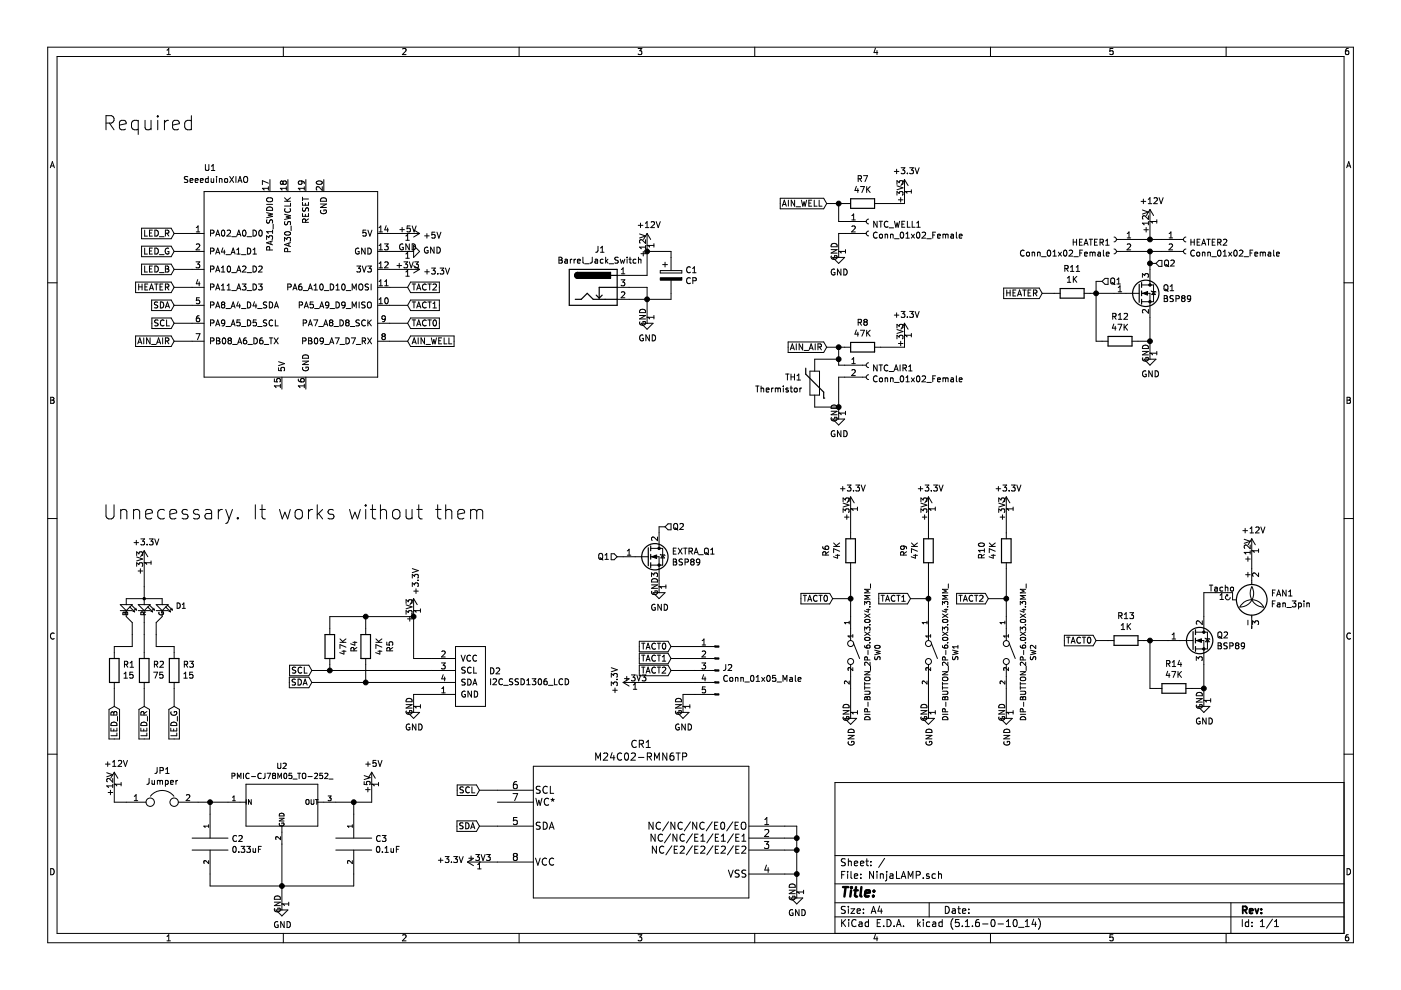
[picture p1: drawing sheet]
EESchema Schematic File Version 4
EELAYER 30 0
EELAYER END
$Descr A4 11693 8268
encoding utf-8
Sheet 1 1
Title ""
Date ""
Rev ""
Comp ""
Comment1 ""
Comment2 ""
Comment3 ""
Comment4 ""
$EndDescr
$Comp
L Connector:Conn_01x02_Female NTC_WELL1
U 1 1
P 7250 1850
F 0 "NTC_WELL1" H 7278 1826 50  0000 L CNN
F 1 "Conn_01x02_Female" H 7278 1735 50  0000 L CNN
F 2 "Pin_Headers:Pin_Header_Straight_1x02_Pitch2.54mm" H 7250 1850 50  0001 C CNN
F 3 "~" H 7250 1850 50  0001 C CNN
	1    7250 1850
	1    0    0    -1  
$EndComp
$Comp
L Device:R R7
U 1 1
P 7200 1700
F 0 "R7" V 6993 1700 50  0000 C CNN
F 1 "47K" V 7084 1700 50  0000 C CNN
F 2 "Resistors_SMD:R_0603_HandSoldering" V 7130 1700 50  0001 C CNN
F 3 "~" H 7200 1700 50  0001 C CNN
	1    7200 1700
	0    1    1    0   
$EndComp
Text GLabel 6900 1700 0    50   Input ~ 0
AIN_WELL
$Comp
L power:GND #PWR011
U 1 1
P 7000 2100
F 0 "#PWR011" H 7000 1850 50  0001 C CNN
F 1 "GND" H 7005 1927 50  0000 C CNN
F 2 "" H 7000 2100 50  0001 C CNN
F 3 "" H 7000 2100 50  0001 C CNN
	1    7000 2100
	1    0    0    -1  
$EndComp
Wire Wire Line
	7050 1950 7000 1950
Wire Wire Line
	7000 1950 7000 2100
Wire Wire Line
	7050 1700 7000 1700
Wire Wire Line
	7050 1850 7000 1850
Wire Wire Line
	7000 1850 7000 1700
Connection ~ 7000 1700
Wire Wire Line
	7000 1700 6900 1700
$Comp
L power:+3.3V #PWR015
U 1 1
P 7550 1600
F 0 "#PWR015" H 7550 1450 50  0001 C CNN
F 1 "+3.3V" H 7565 1773 50  0000 C CNN
F 2 "" H 7550 1600 50  0001 C CNN
F 3 "" H 7550 1600 50  0001 C CNN
	1    7550 1600
	1    0    0    -1  
$EndComp
$Comp
L Connector:Conn_01x02_Female NTC_AIR1
U 1 1
P 7250 3050
F 0 "NTC_AIR1" H 7278 3026 50  0000 L CNN
F 1 "Conn_01x02_Female" H 7278 2935 50  0000 L CNN
F 2 "Pin_Headers:Pin_Header_Straight_1x02_Pitch2.54mm" H 7250 3050 50  0001 C CNN
F 3 "~" H 7250 3050 50  0001 C CNN
	1    7250 3050
	1    0    0    -1  
$EndComp
$Comp
L Device:R R8
U 1 1
P 7200 2900
F 0 "R8" V 6993 2900 50  0000 C CNN
F 1 "47K" V 7084 2900 50  0000 C CNN
F 2 "Resistors_SMD:R_0603_HandSoldering" V 7130 2900 50  0001 C CNN
F 3 "~" H 7200 2900 50  0001 C CNN
	1    7200 2900
	0    1    1    0   
$EndComp
Text GLabel 6900 2900 0    50   Input ~ 0
AIN_AIR
$Comp
L power:GND #PWR012
U 1 1
P 7000 3450
F 0 "#PWR012" H 7000 3200 50  0001 C CNN
F 1 "GND" H 7005 3277 50  0000 C CNN
F 2 "" H 7000 3450 50  0001 C CNN
F 3 "" H 7000 3450 50  0001 C CNN
	1    7000 3450
	1    0    0    -1  
$EndComp
Wire Wire Line
	7050 3150 7000 3150
Wire Wire Line
	7050 2900 7000 2900
Wire Wire Line
	7050 3050 7000 3050
Wire Wire Line
	7000 3050 7000 3000
Connection ~ 7000 2900
Wire Wire Line
	7000 2900 6900 2900
$Comp
L power:+3.3V #PWR016
U 1 1
P 7550 2800
F 0 "#PWR016" H 7550 2650 50  0001 C CNN
F 1 "+3.3V" H 7565 2973 50  0000 C CNN
F 2 "" H 7550 2800 50  0001 C CNN
F 3 "" H 7550 2800 50  0001 C CNN
	1    7550 2800
	1    0    0    -1  
$EndComp
$Comp
L Connector:Conn_01x02_Female HEATER2
U 1 1
P 9900 2000
F 0 "HEATER2" H 9928 1976 50  0000 L CNN
F 1 "Conn_01x02_Female" H 9928 1885 50  0000 L CNN
F 2 "Pin_Headers:Pin_Header_Straight_1x02_Pitch2.54mm" H 9900 2000 50  0001 C CNN
F 3 "~" H 9900 2000 50  0001 C CNN
	1    9900 2000
	1    0    0    -1  
$EndComp
$Comp
L power:+12V #PWR021
U 1 1
P 9600 1850
F 0 "#PWR021" H 9600 1700 50  0001 C CNN
F 1 "+12V" H 9615 2023 50  0000 C CNN
F 2 "" H 9600 1850 50  0001 C CNN
F 3 "" H 9600 1850 50  0001 C CNN
	1    9600 1850
	1    0    0    -1  
$EndComp
$Comp
L Transistor_FET:BSN20 Q1
U 1 1
P 9500 2450
F 0 "Q1" H 9705 2496 50  0000 L CNN
F 1 "BSP89" H 9705 2405 50  0000 L CNN
F 2 "Ninja-qPCR:SOT95P240X112-3N" H 9700 2375 50  0001 L CIN
F 3 "https://www.infineon.com/dgdl/Infineon-BSP89-DS-v02_02-en.pdf?fileId=db3a30433b47825b013b4b8a07f90d55" H 9500 2450 50  0001 L CNN
	1    9500 2450
	1    0    0    -1  
$EndComp
$Comp
L Device:R R11
U 1 1
P 8950 2450
F 0 "R11" V 8743 2450 50  0000 C CNN
F 1 "1K" V 8834 2450 50  0000 C CNN
F 2 "Resistors_SMD:R_0603_HandSoldering" V 8880 2450 50  0001 C CNN
F 3 "~" H 8950 2450 50  0001 C CNN
	1    8950 2450
	0    1    1    0   
$EndComp
$Comp
L Device:R R12
U 1 1
P 9350 2850
F 0 "R12" V 9143 2850 50  0000 C CNN
F 1 "47K" V 9234 2850 50  0000 C CNN
F 2 "Resistors_SMD:R_0603_HandSoldering" V 9280 2850 50  0001 C CNN
F 3 "~" H 9350 2850 50  0001 C CNN
	1    9350 2850
	0    1    1    0   
$EndComp
$Comp
L Ninja-qPCR:SeeeduinoXIAO U1
U 1 1
P 2450 2400
F 0 "U1" H 1750 3400 50  0000 C CNN
F 1 "SeeeduinoXIAO" H 1800 3300 50  0000 C CNN
F 2 "Ninja-qPCR:SeeeduinoXIAO-MOUDLE14P-2.54-21X17.8MM" H 2100 2600 50  0001 C CNN
F 3 "" H 2100 2600 50  0001 C CNN
	1    2450 2400
	1    0    0    -1  
$EndComp
Wire Wire Line
	9700 2000 9600 2000
Wire Wire Line
	9600 2000 9600 1850
Wire Wire Line
	9700 2100 9600 2100
Wire Wire Line
	9300 2450 9150 2450
Wire Wire Line
	9500 2850 9600 2850
Wire Wire Line
	9200 2850 9150 2850
Connection ~ 9150 2450
Wire Wire Line
	9150 2450 9100 2450
$Comp
L power:GND #PWR022
U 1 1
P 9600 2950
F 0 "#PWR022" H 9600 2700 50  0001 C CNN
F 1 "GND" H 9605 2777 50  0000 C CNN
F 2 "" H 9600 2950 50  0001 C CNN
F 3 "" H 9600 2950 50  0001 C CNN
	1    9600 2950
	1    0    0    -1  
$EndComp
Wire Wire Line
	9600 2850 9600 2950
Connection ~ 9600 2850
Text GLabel 8700 2450 0    50   Input ~ 0
HEATER
Wire Wire Line
	8700 2450 8800 2450
Wire Wire Line
	7550 1700 7550 1600
Wire Wire Line
	7350 1700 7550 1700
Wire Wire Line
	7550 2900 7550 2800
Wire Wire Line
	7350 2900 7550 2900
$Comp
L Device:R R1
U 1 1
P 950 5600
F 0 "R1" H 880 5554 50  0000 R CNN
F 1 "15" H 880 5645 50  0000 R CNN
F 2 "Resistors_SMD:R_0603_HandSoldering" V 880 5600 50  0001 C CNN
F 3 "~" H 950 5600 50  0001 C CNN
	1    950  5600
	-1   0    0    1   
$EndComp
Wire Wire Line
	1200 5300 1200 5450
$Comp
L power:+12V #PWR024
U 1 1
P 10450 4600
F 0 "#PWR024" H 10450 4450 50  0001 C CNN
F 1 "+12V" H 10465 4773 50  0000 C CNN
F 2 "" H 10450 4600 50  0001 C CNN
F 3 "" H 10450 4600 50  0001 C CNN
	1    10450 4600
	1    0    0    -1  
$EndComp
$Comp
L Transistor_FET:BSP89 Q2
U 1 1
P 9950 5350
F 0 "Q2" H 10155 5396 50  0000 L CNN
F 1 "BSP89" H 10155 5305 50  0000 L CNN
F 2 "Ninja-qPCR:SOT95P240X112-3N" H 10150 5275 50  0001 L CIN
F 3 "https://www.infineon.com/dgdl/Infineon-BSP89-DS-v02_02-en.pdf?fileId=db3a30433b47825b013b4b8a07f90d55" H 9950 5350 50  0001 L CNN
	1    9950 5350
	1    0    0    -1  
$EndComp
$Comp
L Device:R R13
U 1 1
P 9400 5350
F 0 "R13" V 9193 5350 50  0000 C CNN
F 1 "1K" V 9284 5350 50  0000 C CNN
F 2 "Resistors_SMD:R_0603_HandSoldering" V 9330 5350 50  0001 C CNN
F 3 "~" H 9400 5350 50  0001 C CNN
	1    9400 5350
	0    1    1    0   
$EndComp
$Comp
L Device:R R14
U 1 1
P 9800 5750
F 0 "R14" V 9593 5750 50  0000 C CNN
F 1 "47K" V 9684 5750 50  0000 C CNN
F 2 "Resistors_SMD:R_0603_HandSoldering" V 9730 5750 50  0001 C CNN
F 3 "~" H 9800 5750 50  0001 C CNN
	1    9800 5750
	0    1    1    0   
$EndComp
Wire Wire Line
	10450 4750 10450 4600
Wire Wire Line
	9750 5350 9600 5350
Wire Wire Line
	9950 5750 10050 5750
Wire Wire Line
	10050 5750 10050 5550
Wire Wire Line
	9650 5750 9600 5750
Wire Wire Line
	9600 5750 9600 5350
Connection ~ 9600 5350
Wire Wire Line
	9600 5350 9550 5350
$Comp
L power:GND #PWR023
U 1 1
P 10050 5850
F 0 "#PWR023" H 10050 5600 50  0001 C CNN
F 1 "GND" H 10055 5677 50  0000 C CNN
F 2 "" H 10050 5850 50  0001 C CNN
F 3 "" H 10050 5850 50  0001 C CNN
	1    10050 5850
	1    0    0    -1  
$EndComp
Wire Wire Line
	10050 5750 10050 5850
Connection ~ 10050 5750
Text GLabel 9150 5350 0    50   Input ~ 0
TACT0
Wire Wire Line
	9150 5350 9250 5350
$Comp
L Motor:Fan_3pin FAN1
U 1 1
P 10450 4950
F 0 "FAN1" H 10608 4946 50  0000 L CNN
F 1 "Fan_3pin" H 10608 4855 50  0000 L CNN
F 2 "Connectors_Molex:Molex_KK-6410-03_03x2.54mm_Straight" H 10450 4860 50  0001 C CNN
F 3 "http://www.hardwarecanucks.com/forum/attachments/new-builds/16287d1330775095-help-chassis-power-fan-connectors-motherboard-asus_p8z68.jpg" H 10450 4860 50  0001 C CNN
	1    10450 4950
	1    0    0    -1  
$EndComp
$Comp
L power:+3.3V #PWR03
U 1 1
P 3400 2250
F 0 "#PWR03" H 3400 2100 50  0001 C CNN
F 1 "+3.3V" V 3415 2378 50  0000 L CNN
F 2 "" H 3400 2250 50  0001 C CNN
F 3 "" H 3400 2250 50  0001 C CNN
	1    3400 2250
	0    1    1    0   
$EndComp
Wire Wire Line
	3250 2250 3400 2250
$Comp
L power:GND #PWR02
U 1 1
P 3400 2100
F 0 "#PWR02" H 3400 1850 50  0001 C CNN
F 1 "GND" V 3405 1972 50  0000 R CNN
F 2 "" H 3400 2100 50  0001 C CNN
F 3 "" H 3400 2100 50  0001 C CNN
	1    3400 2100
	0    -1   -1   0   
$EndComp
Wire Wire Line
	3250 2100 3400 2100
$Comp
L Device:R R2
U 1 1
P 1200 5600
F 0 "R2" H 1130 5554 50  0000 R CNN
F 1 "75" H 1130 5645 50  0000 R CNN
F 2 "Resistors_SMD:R_0603_HandSoldering" V 1130 5600 50  0001 C CNN
F 3 "~" H 1200 5600 50  0001 C CNN
	1    1200 5600
	-1   0    0    1   
$EndComp
$Comp
L Device:R R3
U 1 1
P 1450 5600
F 0 "R3" H 1380 5554 50  0000 R CNN
F 1 "15" H 1380 5645 50  0000 R CNN
F 2 "Resistors_SMD:R_0603_HandSoldering" V 1380 5600 50  0001 C CNN
F 3 "~" H 1450 5600 50  0001 C CNN
	1    1450 5600
	-1   0    0    1   
$EndComp
Wire Wire Line
	1450 5450 1450 5400
Wire Wire Line
	1450 5400 1300 5400
Wire Wire Line
	1300 5400 1300 5300
Wire Wire Line
	950  5450 950  5400
Wire Wire Line
	950  5400 1100 5400
Wire Wire Line
	1100 5400 1100 5300
$Comp
L power:+3.3V #PWR01
U 1 1
P 1200 4700
F 0 "#PWR01" H 1200 4550 50  0001 C CNN
F 1 "+3.3V" H 1215 4873 50  0000 C CNN
F 2 "" H 1200 4700 50  0001 C CNN
F 3 "" H 1200 4700 50  0001 C CNN
	1    1200 4700
	1    0    0    -1  
$EndComp
Wire Wire Line
	1200 4700 1200 4900
Text GLabel 1200 5900 3    50   Input ~ 0
LED_R
Text GLabel 950  5900 3    50   Input ~ 0
LED_B
Text GLabel 1450 5900 3    50   Input ~ 0
LED_G
Wire Wire Line
	1450 5750 1450 5900
Wire Wire Line
	1200 5750 1200 5900
Wire Wire Line
	950  5750 950  5900
Text GLabel 1450 1950 0    50   Input ~ 0
LED_R
Text GLabel 1450 2100 0    50   Input ~ 0
LED_G
Text GLabel 1450 2250 0    50   Input ~ 0
LED_B
Text GLabel 1450 2400 0    50   Input ~ 0
HEATER
Text GLabel 1450 2550 0    50   Input ~ 0
SDA
Text GLabel 1450 2700 0    50   Input ~ 0
SCL
Text GLabel 1450 2850 0    50   Input ~ 0
AIN_AIR
Text GLabel 3400 2850 2    50   Input ~ 0
AIN_WELL
Text GLabel 3400 2700 2    50   Input ~ 0
TACT0
Text GLabel 3400 2400 2    50   Input ~ 0
TACT2
Wire Wire Line
	3400 2400 3250 2400
Wire Wire Line
	3400 2550 3250 2550
Wire Wire Line
	3400 2700 3250 2700
Wire Wire Line
	3400 2850 3250 2850
Wire Wire Line
	1450 2850 1600 2850
Wire Wire Line
	1450 2700 1600 2700
Wire Wire Line
	1450 2550 1600 2550
Wire Wire Line
	1450 2400 1600 2400
Wire Wire Line
	1450 2250 1600 2250
Wire Wire Line
	1450 2100 1600 2100
Wire Wire Line
	1450 1950 1600 1950
$Comp
L Ninja-qPCR:I2C_SSD1306_LCD D2
U 1 1
P 3800 5500
F 0 "D2" H 4078 5396 50  0000 L CNN
F 1 "I2C_SSD1306_LCD" H 4078 5305 50  0000 L CNN
F 2 "Ninja-qPCR:I2C_SSD1306_LCD" H 3800 5500 50  0001 C CNN
F 3 "" H 3800 5500 50  0001 C CNN
	1    3800 5500
	1    0    0    -1  
$EndComp
$Comp
L power:+3.3V #PWR04
U 1 1
P 3450 5100
F 0 "#PWR04" H 3450 4950 50  0001 C CNN
F 1 "+3.3V" V 3465 5228 50  0000 L CNN
F 2 "" H 3450 5100 50  0001 C CNN
F 3 "" H 3450 5100 50  0001 C CNN
	1    3450 5100
	1    0    0    -1  
$EndComp
$Comp
L power:GND #PWR05
U 1 1
P 3450 5900
F 0 "#PWR05" H 3450 5650 50  0001 C CNN
F 1 "GND" H 3455 5727 50  0000 C CNN
F 2 "" H 3450 5900 50  0001 C CNN
F 3 "" H 3450 5900 50  0001 C CNN
	1    3450 5900
	1    0    0    -1  
$EndComp
Wire Wire Line
	3600 5500 3450 5500
Wire Wire Line
	3600 5800 3450 5800
Wire Wire Line
	3450 5800 3450 5900
$Comp
L Device:R R5
U 1 1
P 3050 5400
F 0 "R5" V 2843 5400 50  0000 C CNN
F 1 "47K" V 2934 5400 50  0000 C CNN
F 2 "Resistors_SMD:R_0603_HandSoldering" V 2980 5400 50  0001 C CNN
F 3 "~" H 3050 5400 50  0001 C CNN
	1    3050 5400
	-1   0    0    1   
$EndComp
$Comp
L Device:R R4
U 1 1
P 2750 5400
F 0 "R4" V 2543 5400 50  0000 C CNN
F 1 "47K" V 2634 5400 50  0000 C CNN
F 2 "Resistors_SMD:R_0603_HandSoldering" V 2680 5400 50  0001 C CNN
F 3 "~" H 2750 5400 50  0001 C CNN
	1    2750 5400
	-1   0    0    1   
$EndComp
Text GLabel 2600 5600 0    50   Input ~ 0
SCL
Text GLabel 2600 5700 0    50   Input ~ 0
SDA
Wire Wire Line
	3600 5700 3050 5700
Wire Wire Line
	3600 5600 2750 5600
Wire Wire Line
	2750 5550 2750 5600
Connection ~ 2750 5600
Wire Wire Line
	2750 5600 2600 5600
Wire Wire Line
	3050 5550 3050 5700
Connection ~ 3050 5700
Wire Wire Line
	3050 5700 2600 5700
Wire Wire Line
	3450 5100 3450 5150
Wire Wire Line
	2750 5250 2750 5150
Wire Wire Line
	2750 5150 3050 5150
Connection ~ 3450 5150
Wire Wire Line
	3450 5150 3450 5500
Wire Wire Line
	3050 5250 3050 5150
Connection ~ 3050 5150
Wire Wire Line
	3050 5150 3450 5150
$Comp
L Connector:Conn_01x02_Female HEATER1
U 1 1
P 9300 2000
F 0 "HEATER1" H 9328 1976 50  0000 L CNN
F 1 "Conn_01x02_Female" H 9328 1885 50  0000 L CNN
F 2 "Pin_Headers:Pin_Header_Straight_1x02_Pitch2.54mm" H 9300 2000 50  0001 C CNN
F 3 "~" H 9300 2000 50  0001 C CNN
	1    9300 2000
	-1   0    0    -1  
$EndComp
Wire Wire Line
	9600 2000 9500 2000
Connection ~ 9600 2000
Wire Wire Line
	9600 2100 9500 2100
Connection ~ 9600 2100
$Comp
L Transistor_FET:BSP89 EXTRA_Q1
U 1 1
P 5400 4650
F 0 "EXTRA_Q1" H 5605 4696 50  0000 L CNN
F 1 "BSP89" H 5605 4605 50  0000 L CNN
F 2 "TO_SOT_Packages_THT:TO-220-3_Vertical" H 5600 4575 50  0001 L CIN
F 3 "https://www.infineon.com/dgdl/Infineon-BSP89-DS-v02_02-en.pdf?fileId=db3a30433b47825b013b4b8a07f90d55" H 5400 4650 50  0001 L CNN
	1    5400 4650
	1    0    0    -1  
$EndComp
Wire Wire Line
	9150 2850 9150 2450
Wire Wire Line
	9600 2100 9600 2200
Text HLabel 9650 2200 2    50   Input ~ 0
Q2
Text HLabel 9200 2350 2    50   Input ~ 0
Q1
Wire Wire Line
	9200 2350 9150 2350
Wire Wire Line
	9150 2350 9150 2450
Wire Wire Line
	9650 2200 9600 2200
Connection ~ 9600 2200
Wire Wire Line
	9600 2200 9600 2250
Text HLabel 5550 4400 2    50   Input ~ 0
Q2
Text HLabel 5150 4650 0    50   Input ~ 0
Q1
Wire Wire Line
	5550 4400 5500 4400
Wire Wire Line
	5500 4400 5500 4450
Wire Wire Line
	5500 4900 5500 4850
Wire Wire Line
	5150 4650 5200 4650
$Comp
L Connector:Conn_01x05_Male J2
U 1 1
P 6000 5600
F 0 "J2" H 5972 5624 50  0000 R CNN
F 1 "Conn_01x05_Male" H 5972 5533 50  0000 R CNN
F 2 "Pin_Headers:Pin_Header_Straight_1x05_Pitch1.27mm" H 6000 5600 50  0001 C CNN
F 3 "~" H 6000 5600 50  0001 C CNN
	1    6000 5600
	-1   0    0    -1  
$EndComp
$Comp
L power:+3.3V #PWR06
U 1 1
P 5300 5700
F 0 "#PWR06" H 5300 5550 50  0001 C CNN
F 1 "+3.3V" H 5315 5873 50  0000 C CNN
F 2 "" H 5300 5700 50  0001 C CNN
F 3 "" H 5300 5700 50  0001 C CNN
	1    5300 5700
	0    -1   -1   0   
$EndComp
$Comp
L power:GND #PWR010
U 1 1
P 5700 5900
F 0 "#PWR010" H 5700 5650 50  0001 C CNN
F 1 "GND" H 5705 5727 50  0000 C CNN
F 2 "" H 5700 5900 50  0001 C CNN
F 3 "" H 5700 5900 50  0001 C CNN
	1    5700 5900
	1    0    0    -1  
$EndComp
Wire Wire Line
	5800 5800 5700 5800
Wire Wire Line
	5700 5800 5700 5900
Text GLabel 5600 5400 0    50   Input ~ 0
TACT0
Text GLabel 5600 5500 0    50   Input ~ 0
TACT1
Text GLabel 5600 5600 0    50   Input ~ 0
TACT2
$Comp
L Device:R R9
U 1 1
P 7750 4600
F 0 "R9" V 7543 4600 50  0000 C CNN
F 1 "47K" V 7634 4600 50  0000 C CNN
F 2 "Resistors_SMD:R_0603_HandSoldering" V 7680 4600 50  0001 C CNN
F 3 "~" H 7750 4600 50  0001 C CNN
	1    7750 4600
	1    0    0    -1  
$EndComp
Text GLabel 3400 2550 2    50   Input ~ 0
TACT1
Wire Wire Line
	5800 5700 5300 5700
Wire Wire Line
	5800 5600 5600 5600
Wire Wire Line
	5800 5500 5600 5500
Wire Wire Line
	5800 5400 5600 5400
Wire Wire Line
	10150 4950 10050 4950
Wire Wire Line
	10050 4950 10050 5150
Wire Wire Line
	9600 2650 9600 2850
$Comp
L power:GND #PWR09
U 1 1
P 5500 4900
F 0 "#PWR09" H 5500 4650 50  0001 C CNN
F 1 "GND" H 5505 4727 50  0000 C CNN
F 2 "" H 5500 4900 50  0001 C CNN
F 3 "" H 5500 4900 50  0001 C CNN
	1    5500 4900
	1    0    0    -1  
$EndComp
$Comp
L Ninja-qPCR:DIP-LED-RGB-COMMON-ANODE_4P-D8MM_ D1
U 1 1
P 1200 5100
F 0 "D1" V 1158 5362 45  0000 L CNN
F 1 "DIP-LED-RGB-COMMON-ANODE_4P-D8MM_" V 1242 5362 45  0001 L CNN
F 2 "OPL_Optoelectronics:LED4-2.0-D8.0MM" H 1200 5100 50  0001 C CNN
F 3 "" H 1200 5100 50  0001 C CNN
F 4 "CZXR-80RGB03-A" H 1230 5250 20  0001 C CNN "MPN"
F 5 "304090065" H 1230 5250 20  0001 C CNN "SKU"
	1    1200 5100
	0    1    1    0   
$EndComp
Wire Wire Line
	7000 3000 6800 3000
Connection ~ 7000 3000
Wire Wire Line
	7000 3000 7000 2900
Wire Wire Line
	7000 3150 7000 3400
Wire Wire Line
	6800 3400 7000 3400
Connection ~ 7000 3400
Wire Wire Line
	7000 3400 7000 3450
$Comp
L Device:Thermistor TH1
U 1 1
P 6800 3200
F 0 "TH1" H 6550 3250 50  0000 L CNN
F 1 "Thermistor" H 6300 3150 50  0000 L CNN
F 2 "Resistors_SMD:R_0603_HandSoldering" H 6800 3200 50  0001 C CNN
F 3 "~" H 6800 3200 50  0001 C CNN
	1    6800 3200
	1    0    0    -1  
$EndComp
$Comp
L power:GND #PWR018
U 1 1
P 7750 5950
F 0 "#PWR018" H 7750 5700 50  0001 C CNN
F 1 "GND" V 7755 5822 50  0000 R CNN
F 2 "" H 7750 5950 50  0001 C CNN
F 3 "" H 7750 5950 50  0001 C CNN
	1    7750 5950
	1    0    0    -1  
$EndComp
$Comp
L power:+3.3V #PWR017
U 1 1
P 7750 4250
F 0 "#PWR017" H 7750 4100 50  0001 C CNN
F 1 "+3.3V" H 7765 4423 50  0000 C CNN
F 2 "" H 7750 4250 50  0001 C CNN
F 3 "" H 7750 4250 50  0001 C CNN
	1    7750 4250
	1    0    0    -1  
$EndComp
Wire Wire Line
	5600 2500 5400 2500
Wire Wire Line
	5600 2450 5600 2500
Wire Wire Line
	5400 2100 5400 2050
Connection ~ 5400 2100
Wire Wire Line
	5600 2100 5400 2100
Wire Wire Line
	5600 2150 5600 2100
$Comp
L Device:CP C1
U 1 1
P 5600 2300
F 0 "C1" H 5718 2346 50  0000 L CNN
F 1 "CP" H 5718 2255 50  0000 L CNN
F 2 "Ninja-qPCR:ELECTRO-SMD-C-12.5x13.5MM" H 5638 2150 50  0001 C CNN
F 3 "~" H 5600 2300 50  0001 C CNN
	1    5600 2300
	1    0    0    -1  
$EndComp
Connection ~ 5400 2500
Wire Wire Line
	5400 2400 5400 2500
Wire Wire Line
	5250 2400 5400 2400
Wire Wire Line
	5400 2500 5400 2650
Wire Wire Line
	5250 2500 5400 2500
Wire Wire Line
	5400 2300 5400 2100
Wire Wire Line
	5250 2300 5400 2300
$Comp
L power:+12V #PWR07
U 1 1
P 5400 2050
F 0 "#PWR07" H 5400 1900 50  0001 C CNN
F 1 "+12V" H 5415 2223 50  0000 C CNN
F 2 "" H 5400 2050 50  0001 C CNN
F 3 "" H 5400 2050 50  0001 C CNN
	1    5400 2050
	1    0    0    -1  
$EndComp
$Comp
L power:GND #PWR08
U 1 1
P 5400 2650
F 0 "#PWR08" H 5400 2400 50  0001 C CNN
F 1 "GND" H 5405 2477 50  0000 C CNN
F 2 "" H 5400 2650 50  0001 C CNN
F 3 "" H 5400 2650 50  0001 C CNN
	1    5400 2650
	1    0    0    -1  
$EndComp
$Comp
L Connector:Barrel_Jack_Switch J1
U 1 1
P 4950 2400
F 0 "J1" H 5007 2717 50  0000 C CNN
F 1 "Barrel_Jack_Switch" H 5007 2626 50  0000 C CNN
F 2 "Connector_BarrelJack:BarrelJack_Horizontal" H 5000 2360 50  0001 C CNN
F 3 "~" H 5000 2360 50  0001 C CNN
	1    4950 2400
	1    0    0    -1  
$EndComp
Text Notes 850  4350 0    118  ~ 0
Unnecessary. It works without them
Text Notes 850  1100 0    118  ~ 0
Required
Wire Wire Line
	7600 5000 7750 5000
Wire Wire Line
	7750 4250 7750 4450
Wire Wire Line
	7750 4750 7750 5000
$Comp
L OPL_Switch:DIP-BUTTON_2P-6.0X3.0X4.3MM_ SW1
U 1 1
P 7750 5450
F 0 "SW1" H 7750 5679 45  0000 C CNN
F 1 "DIP-BUTTON_2P-6.0X3.0X4.3MM_" H 7750 5595 45  0000 C CNN
F 2 "OPL_Switch:SW2-5.0-6.0X3.0X4.3MM" H 7750 5450 50  0001 C CNN
F 3 "" H 7750 5450 50  0001 C CNN
F 4 "TS-1101F" H 7780 5600 20  0001 C CNN "MPN"
F 5 "311020025" H 7780 5600 20  0001 C CNN "SKU"
	1    7750 5450
	0    1    1    0   
$EndComp
Wire Wire Line
	7750 5150 7750 5000
Connection ~ 7750 5000
Wire Wire Line
	7750 5750 7750 5950
Text GLabel 7600 5000 0    50   Input ~ 0
TACT1
$Comp
L Device:R R6
U 1 1
P 7100 4600
F 0 "R6" V 6893 4600 50  0000 C CNN
F 1 "47K" V 6984 4600 50  0000 C CNN
F 2 "Resistors_SMD:R_0603_HandSoldering" V 7030 4600 50  0001 C CNN
F 3 "~" H 7100 4600 50  0001 C CNN
	1    7100 4600
	1    0    0    -1  
$EndComp
$Comp
L power:GND #PWR014
U 1 1
P 7100 5950
F 0 "#PWR014" H 7100 5700 50  0001 C CNN
F 1 "GND" V 7105 5822 50  0000 R CNN
F 2 "" H 7100 5950 50  0001 C CNN
F 3 "" H 7100 5950 50  0001 C CNN
	1    7100 5950
	1    0    0    -1  
$EndComp
$Comp
L power:+3.3V #PWR013
U 1 1
P 7100 4250
F 0 "#PWR013" H 7100 4100 50  0001 C CNN
F 1 "+3.3V" H 7115 4423 50  0000 C CNN
F 2 "" H 7100 4250 50  0001 C CNN
F 3 "" H 7100 4250 50  0001 C CNN
	1    7100 4250
	1    0    0    -1  
$EndComp
Wire Wire Line
	6950 5000 7100 5000
Wire Wire Line
	7100 4250 7100 4450
Wire Wire Line
	7100 4750 7100 5000
$Comp
L OPL_Switch:DIP-BUTTON_2P-6.0X3.0X4.3MM_ SW0
U 1 1
P 7100 5450
F 0 "SW0" H 7100 5679 45  0000 C CNN
F 1 "DIP-BUTTON_2P-6.0X3.0X4.3MM_" H 7100 5595 45  0000 C CNN
F 2 "OPL_Switch:SW2-5.0-6.0X3.0X4.3MM" H 7100 5450 50  0001 C CNN
F 3 "" H 7100 5450 50  0001 C CNN
F 4 "TS-1101F" H 7130 5600 20  0001 C CNN "MPN"
F 5 "311020025" H 7130 5600 20  0001 C CNN "SKU"
	1    7100 5450
	0    1    1    0   
$EndComp
Wire Wire Line
	7100 5150 7100 5000
Connection ~ 7100 5000
Wire Wire Line
	7100 5750 7100 5950
Text GLabel 6950 5000 0    50   Input ~ 0
TACT0
$Comp
L Device:R R10
U 1 1
P 8400 4600
F 0 "R10" V 8193 4600 50  0000 C CNN
F 1 "47K" V 8284 4600 50  0000 C CNN
F 2 "Resistors_SMD:R_0603_HandSoldering" V 8330 4600 50  0001 C CNN
F 3 "~" H 8400 4600 50  0001 C CNN
	1    8400 4600
	1    0    0    -1  
$EndComp
$Comp
L power:GND #PWR020
U 1 1
P 8400 5950
F 0 "#PWR020" H 8400 5700 50  0001 C CNN
F 1 "GND" V 8405 5822 50  0000 R CNN
F 2 "" H 8400 5950 50  0001 C CNN
F 3 "" H 8400 5950 50  0001 C CNN
	1    8400 5950
	1    0    0    -1  
$EndComp
$Comp
L power:+3.3V #PWR019
U 1 1
P 8400 4250
F 0 "#PWR019" H 8400 4100 50  0001 C CNN
F 1 "+3.3V" H 8415 4423 50  0000 C CNN
F 2 "" H 8400 4250 50  0001 C CNN
F 3 "" H 8400 4250 50  0001 C CNN
	1    8400 4250
	1    0    0    -1  
$EndComp
Wire Wire Line
	8250 5000 8400 5000
Wire Wire Line
	8400 4250 8400 4450
Wire Wire Line
	8400 4750 8400 5000
$Comp
L OPL_Switch:DIP-BUTTON_2P-6.0X3.0X4.3MM_ SW2
U 1 1
P 8400 5450
F 0 "SW2" H 8400 5679 45  0000 C CNN
F 1 "DIP-BUTTON_2P-6.0X3.0X4.3MM_" H 8400 5595 45  0000 C CNN
F 2 "OPL_Switch:SW2-5.0-6.0X3.0X4.3MM" H 8400 5450 50  0001 C CNN
F 3 "" H 8400 5450 50  0001 C CNN
F 4 "TS-1101F" H 8430 5600 20  0001 C CNN "MPN"
F 5 "311020025" H 8430 5600 20  0001 C CNN "SKU"
	1    8400 5450
	0    1    1    0   
$EndComp
Wire Wire Line
	8400 5150 8400 5000
Connection ~ 8400 5000
Wire Wire Line
	8400 5750 8400 5950
Text GLabel 8250 5000 0    50   Input ~ 0
TACT2
$Comp
L Ninja-qPCR:M24C02-RMN6TP CR1
U 1 1
P 4150 6600
F 0 "CR1" H 5350 6987 60  0000 C CNN
F 1 "M24C02-RMN6TP" H 5350 6881 60  0000 C CNN
F 2 "Ninja-qPCR:M24C02-RMN6TP" H 5350 6840 60  0001 C CNN
F 3 "" H 4150 6600 60  0000 C CNN
	1    4150 6600
	1    0    0    -1  
$EndComp
$Comp
L power:GND #PWR0101
U 1 1
P 6650 7450
F 0 "#PWR0101" H 6650 7200 50  0001 C CNN
F 1 "GND" H 6655 7277 50  0000 C CNN
F 2 "" H 6650 7450 50  0001 C CNN
F 3 "" H 6650 7450 50  0001 C CNN
	1    6650 7450
	1    0    0    -1  
$EndComp
Wire Wire Line
	6550 6900 6650 6900
Wire Wire Line
	6650 6900 6650 7000
Wire Wire Line
	6550 7000 6650 7000
Connection ~ 6650 7000
Wire Wire Line
	6650 7000 6650 7100
Wire Wire Line
	6550 7100 6650 7100
Connection ~ 6650 7100
Wire Wire Line
	6650 7100 6650 7300
Wire Wire Line
	6550 7300 6650 7300
Connection ~ 6650 7300
Wire Wire Line
	6650 7300 6650 7450
$Comp
L power:+3.3V #PWR0102
U 1 1
P 4000 7200
F 0 "#PWR0102" H 4000 7050 50  0001 C CNN
F 1 "+3.3V" V 4015 7328 50  0000 L CNN
F 2 "" H 4000 7200 50  0001 C CNN
F 3 "" H 4000 7200 50  0001 C CNN
	1    4000 7200
	0    -1   -1   0   
$EndComp
Wire Wire Line
	4150 7200 4000 7200
Text GLabel 4000 6600 0    50   Input ~ 0
SCL
Text GLabel 4000 6900 0    50   Input ~ 0
SDA
Wire Wire Line
	4000 6900 4150 6900
Wire Wire Line
	4000 6600 4150 6600
$Comp
L power:GND #PWR0103
U 1 1
P 2350 7550
F 0 "#PWR0103" H 2350 7300 50  0001 C CNN
F 1 "GND" H 2355 7377 50  0000 C CNN
F 2 "" H 2350 7550 50  0001 C CNN
F 3 "" H 2350 7550 50  0001 C CNN
	1    2350 7550
	1    0    0    -1  
$EndComp
$Comp
L power:+12V #PWR0104
U 1 1
P 950 6550
F 0 "#PWR0104" H 950 6400 50  0001 C CNN
F 1 "+12V" H 965 6723 50  0000 C CNN
F 2 "" H 950 6550 50  0001 C CNN
F 3 "" H 950 6550 50  0001 C CNN
	1    950  6550
	1    0    0    -1  
$EndComp
$Comp
L power:+5V #PWR0105
U 1 1
P 3400 1950
F 0 "#PWR0105" H 3400 1800 50  0001 C CNN
F 1 "+5V" V 3415 2078 50  0000 L CNN
F 2 "" H 3400 1950 50  0001 C CNN
F 3 "" H 3400 1950 50  0001 C CNN
	1    3400 1950
	0    1    1    0   
$EndComp
$Comp
L pspice:C C3
U 1 1
P 2950 7050
F 0 "C3" H 3128 7096 50  0000 L CNN
F 1 "0.1uF" H 3128 7005 50  0000 L CNN
F 2 "Capacitors_SMD:C_0603_HandSoldering" H 2950 7050 50  0001 C CNN
F 3 "~" H 2950 7050 50  0001 C CNN
	1    2950 7050
	1    0    0    -1  
$EndComp
$Comp
L pspice:C C2
U 1 1
P 1750 7050
F 0 "C2" H 1928 7096 50  0000 L CNN
F 1 "0.33uF" H 1928 7005 50  0000 L CNN
F 2 "Capacitors_SMD:C_0603_HandSoldering" H 1750 7050 50  0001 C CNN
F 3 "~" H 1750 7050 50  0001 C CNN
	1    1750 7050
	1    0    0    -1  
$EndComp
Wire Wire Line
	2950 6800 2950 6700
Wire Wire Line
	1750 6800 1750 6700
Wire Wire Line
	1750 7300 1750 7400
Wire Wire Line
	1750 7400 2350 7400
Wire Wire Line
	2950 7400 2950 7300
Wire Wire Line
	2350 7550 2350 7400
Connection ~ 2350 7400
Wire Wire Line
	2350 7400 2950 7400
$Comp
L power:+5V #PWR0106
U 1 1
P 3100 6550
F 0 "#PWR0106" H 3100 6400 50  0001 C CNN
F 1 "+5V" H 3115 6723 50  0000 C CNN
F 2 "" H 3100 6550 50  0001 C CNN
F 3 "" H 3100 6550 50  0001 C CNN
	1    3100 6550
	1    0    0    -1  
$EndComp
$Comp
L Device:Jumper JP1
U 1 1
P 1350 6700
F 0 "JP1" H 1350 6964 50  0000 C CNN
F 1 "Jumper" H 1350 6873 50  0000 C CNN
F 2 "Jumper:SolderJumper-2_P1.3mm_Open_TrianglePad1.0x1.5mm" H 1350 6700 50  0001 C CNN
F 3 "~" H 1350 6700 50  0001 C CNN
	1    1350 6700
	1    0    0    -1  
$EndComp
Wire Wire Line
	3100 6550 3100 6700
Wire Wire Line
	3100 6700 2950 6700
Connection ~ 2950 6700
Wire Wire Line
	1650 6700 1750 6700
Connection ~ 1750 6700
Wire Wire Line
	1050 6700 950  6700
Wire Wire Line
	950  6700 950  6550
$Comp
L OPL_Integrated_Circuit:PMIC-CJ78M05_TO-252_ U2
U 1 1
P 2350 6700
F 0 "U2" H 2350 7004 45  0000 C CNN
F 1 "PMIC-CJ78M05_TO-252_" H 2350 6920 45  0000 C CNN
F 2 "OPL_Integrated_Circuit:TO-252" H 2350 6700 50  0001 C CNN
F 3 "" H 2350 6700 50  0001 C CNN
F 4 "CJ78M05" H 2380 6850 20  0001 C CNN "MPN"
F 5 "310030100" H 2380 6850 20  0001 C CNN "SKU"
	1    2350 6700
	1    0    0    -1  
$EndComp
Wire Wire Line
	2800 6700 2950 6700
Wire Wire Line
	2350 7050 2350 7400
Wire Wire Line
	1750 6700 1900 6700
Wire Wire Line
	3250 1950 3400 1950
$EndSCHEMATC
